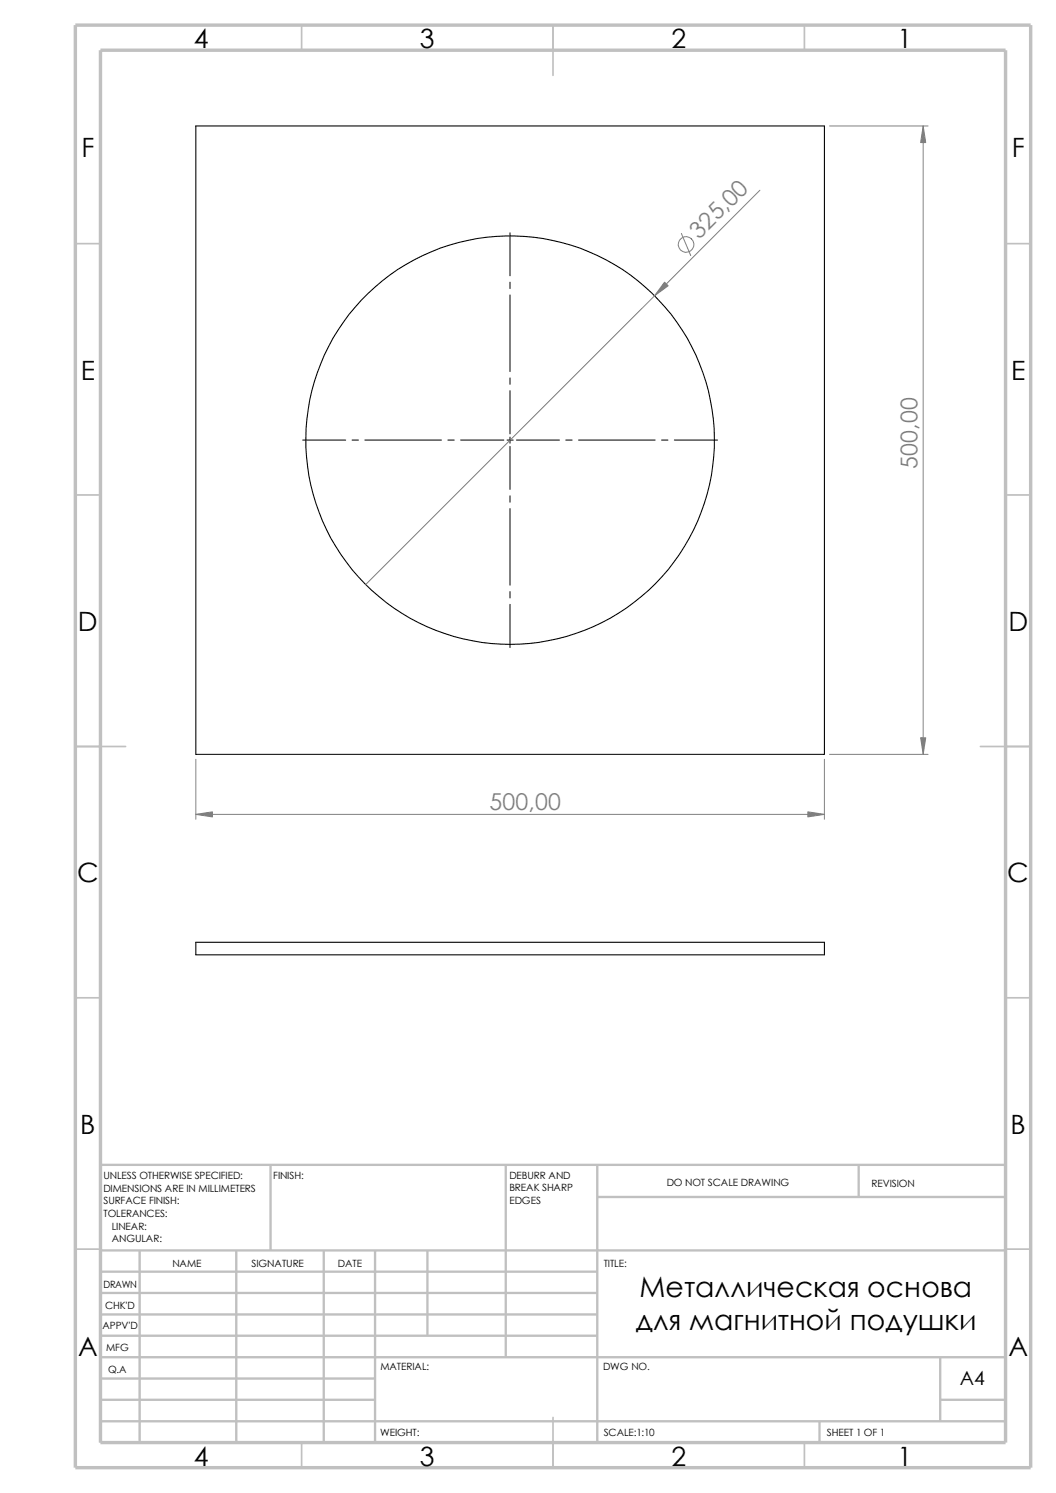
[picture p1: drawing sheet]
<svg xmlns="http://www.w3.org/2000/svg" width="210mm" height="297mm" viewBox="0 0 210 297" stroke-linecap="round" stroke-linejoin="round" font-family="sans-serif">
<g fill="none" stroke="#c0c0c0" stroke-width=".34">
<path d="M60 5v5M110 5v10M160 5v5M15 48.5h5M200 48.5h5M15 98.5h5M200 98.5h5M15 148.5h10M195 148.5h10M15 198.5h5M200 198.5h5M15 248.5h5"/>
<path d="M200 248.5h5M60 287v5M110 282v10M160 287v5"/>
</g>
<g fill="none" stroke="#c0c0c0" stroke-width=".47">
<path d="M53.8 231.7v17.1M100.6 231.7v38.3M118.8 231.7v55.3M118.8 238.1h81.2M170.8 231.7v6.4M200 231.7h-180v55.3M20 248.8h180M20 257.2h98.8M20 253h98.8M27.8 248.8v38.2M47 248.8v38.2M64.4 248.8v38.2"/>
<path d="M74.6 248.8v38.2M85 248.8v16.9M20 265.7h98.8M20 261.5h98.8M20 278.5h54.6M20 274.2h54.6M20 270h180M187 278.5h13M187 270v12.7M20 282.7h180M163 282.7v4.3"/>
</g>
<path d="M15 5h190v287h-190zM20 10h180v277h-180z" fill="none" stroke="#c0c0c0" stroke-width=".68" stroke-linecap="butt"/>
<g fill="none" stroke="#000" stroke-width=".21">
<path d="M38.9 25.1h125.1v125h-125.1zM38.9 187.5h125.1v2.4h-125.1z"/>
<circle cx="101.5" cy="87.5" r="40.6"/>
</g>
<g fill="none" stroke="#000" stroke-width=".2">
<path d="M101.4 46.3v8.6M101.4 56.1v1.3M101.4 58.7v15.2M101.4 75.2v1.3M101.4 77.7v8.6M60.2 87.5h8.5M70 87.5h1.3M72.6 87.5h15.2M89.1 87.5h1.2M91.6 87.5h8.6M100.8 87.5h1.3M101.4 87v1.2"/>
<path d="M101.4 88.8v8.6M101.4 98.6v1.3M102.7 87.5h8.6M112.5 87.5h1.3M115.1 87.5h15.2M131.6 87.5h1.2M134.1 87.5h8.6M101.4 101.2v15.2M101.4 117.7v1.3M101.4 120.2v8.6"/>
</g>
<g fill="none" stroke="#808080" stroke-width=".2">
<path d="M151.1 37.8l-78.4 78.5M165 25.1h19.6M183.6 25.1v125M135.5 46.4l1.9 4.4M38.9 151v12M164 151v12M165 150.1h19.6M38.9 162h125.1"/>
<circle cx="136.4" cy="48.6" r="1.55"/>
</g>
<g fill="#808080" stroke="#808080" stroke-width=".2">
<path d="M38.9 162l3.3-.5v1z"/>
<path d="M160.7 161.5l3.3 .5-3.3 .5z"/>
<path d="M183.6 25.1l.5 3.3h-1z"/>
<path d="M183.1 146.8h1l-.5 3.3z"/>
<path d="M132.2 56.1l.7 .8-2.7 1.9z"/>
</g>
<g font-size="5.6">
<text x="127.2" y="258">Металлическая основа</text>
<text x="126.4" y="264.6">для магнитной подушки</text>
</g>
<g font-size="5.3">
<text x="38.5" y="9.6">4</text>
<text x="83.5" y="9.6">3</text>
<text x="133.5" y="9.6">2</text>
<text x="178.5" y="9.6">1</text>
<text x="16.2" y="31.3">F</text>
<text x="201.2" y="31.3">F</text>
<text x="16" y="75.6">E</text>
<text x="201.1" y="75.6">E</text>
<text x="15.5" y="125.6">D</text>
<text x="200.6" y="125.6">D</text>
<text x="15.3" y="175.6">C</text>
<text x="200.3" y="175.6">C</text>
<text x="16" y="225.6">B</text>
<text x="201" y="225.6">B</text>
<text x="15.5" y="269.8">A</text>
<text x="200.5" y="269.8">A</text>
<text x="38.5" y="291.6">4</text>
<text x="83.5" y="291.6">3</text>
<text x="133.5" y="291.6">2</text>
<text x="178.5" y="291.6">1</text>
</g>
<g font-size="4.6" fill="#808080">
<text x="139.1" y="47.8" transform="rotate(-45 139.1 47.8)">325,0</text>
<text x="182.5" y="93.2" transform="rotate(-90 182.5 93.2)">500,00</text>
<text x="97.3" y="161.1">500,00</text>
</g>
<text font-size="3.9" x="190.9" y="275.5">A4</text>
<g font-size="2">
<text x="20.6" y="234.6">UNLESS OTHERWISE SPECIFIED:</text>
<text x="20.6" y="237.1">DIMENSIONS ARE IN MILLIMETERS</text>
<text x="20.6" y="239.6">SURFACE FINISH:</text>
<text x="54.4" y="234.6">FINISH:</text>
<text x="101.3" y="237">BREAK SHARP</text>
<text x="101.3" y="239.5">EDGES</text>
<text x="101.3" y="234.5">DEBURR AND</text>
<text x="132.6" y="236">DO NOT SCALE DRAWING</text>
<text x="173.3" y="236.2">REVISION</text>
<text x="20.6" y="242.1">TOLERANCES:</text>
<text x="22.2" y="244.6">LINEAR:</text>
<text x="22.2" y="247.1">ANGULAR:</text>
<text x="50" y="252">SIGNATURE</text>
<text x="67.2" y="252">DATE</text>
<text x="120.1" y="252">TITLE:</text>
<text x="20.6" y="256.2">DRAWN</text>
<text x="34.3" y="252.1">NAME</text>
<text x="20.9" y="260.4">CHK'D</text>
<text x="20.4" y="264.5">APPV'D</text>
<text x="21.1" y="268.8">MFG</text>
<text x="21.5" y="273.1">Q.A</text>
<text x="75.6" y="272.5">MATERIAL:</text>
<text x="119.9" y="272.5">DWG NO.</text>
<text x="75.6" y="285.6">WEIGHT:</text>
<text x="120.1" y="285.6">SCALE:1:10</text>
<text x="164.5" y="285.6">SHEET 1 OF 1</text>
</g>
</svg>
